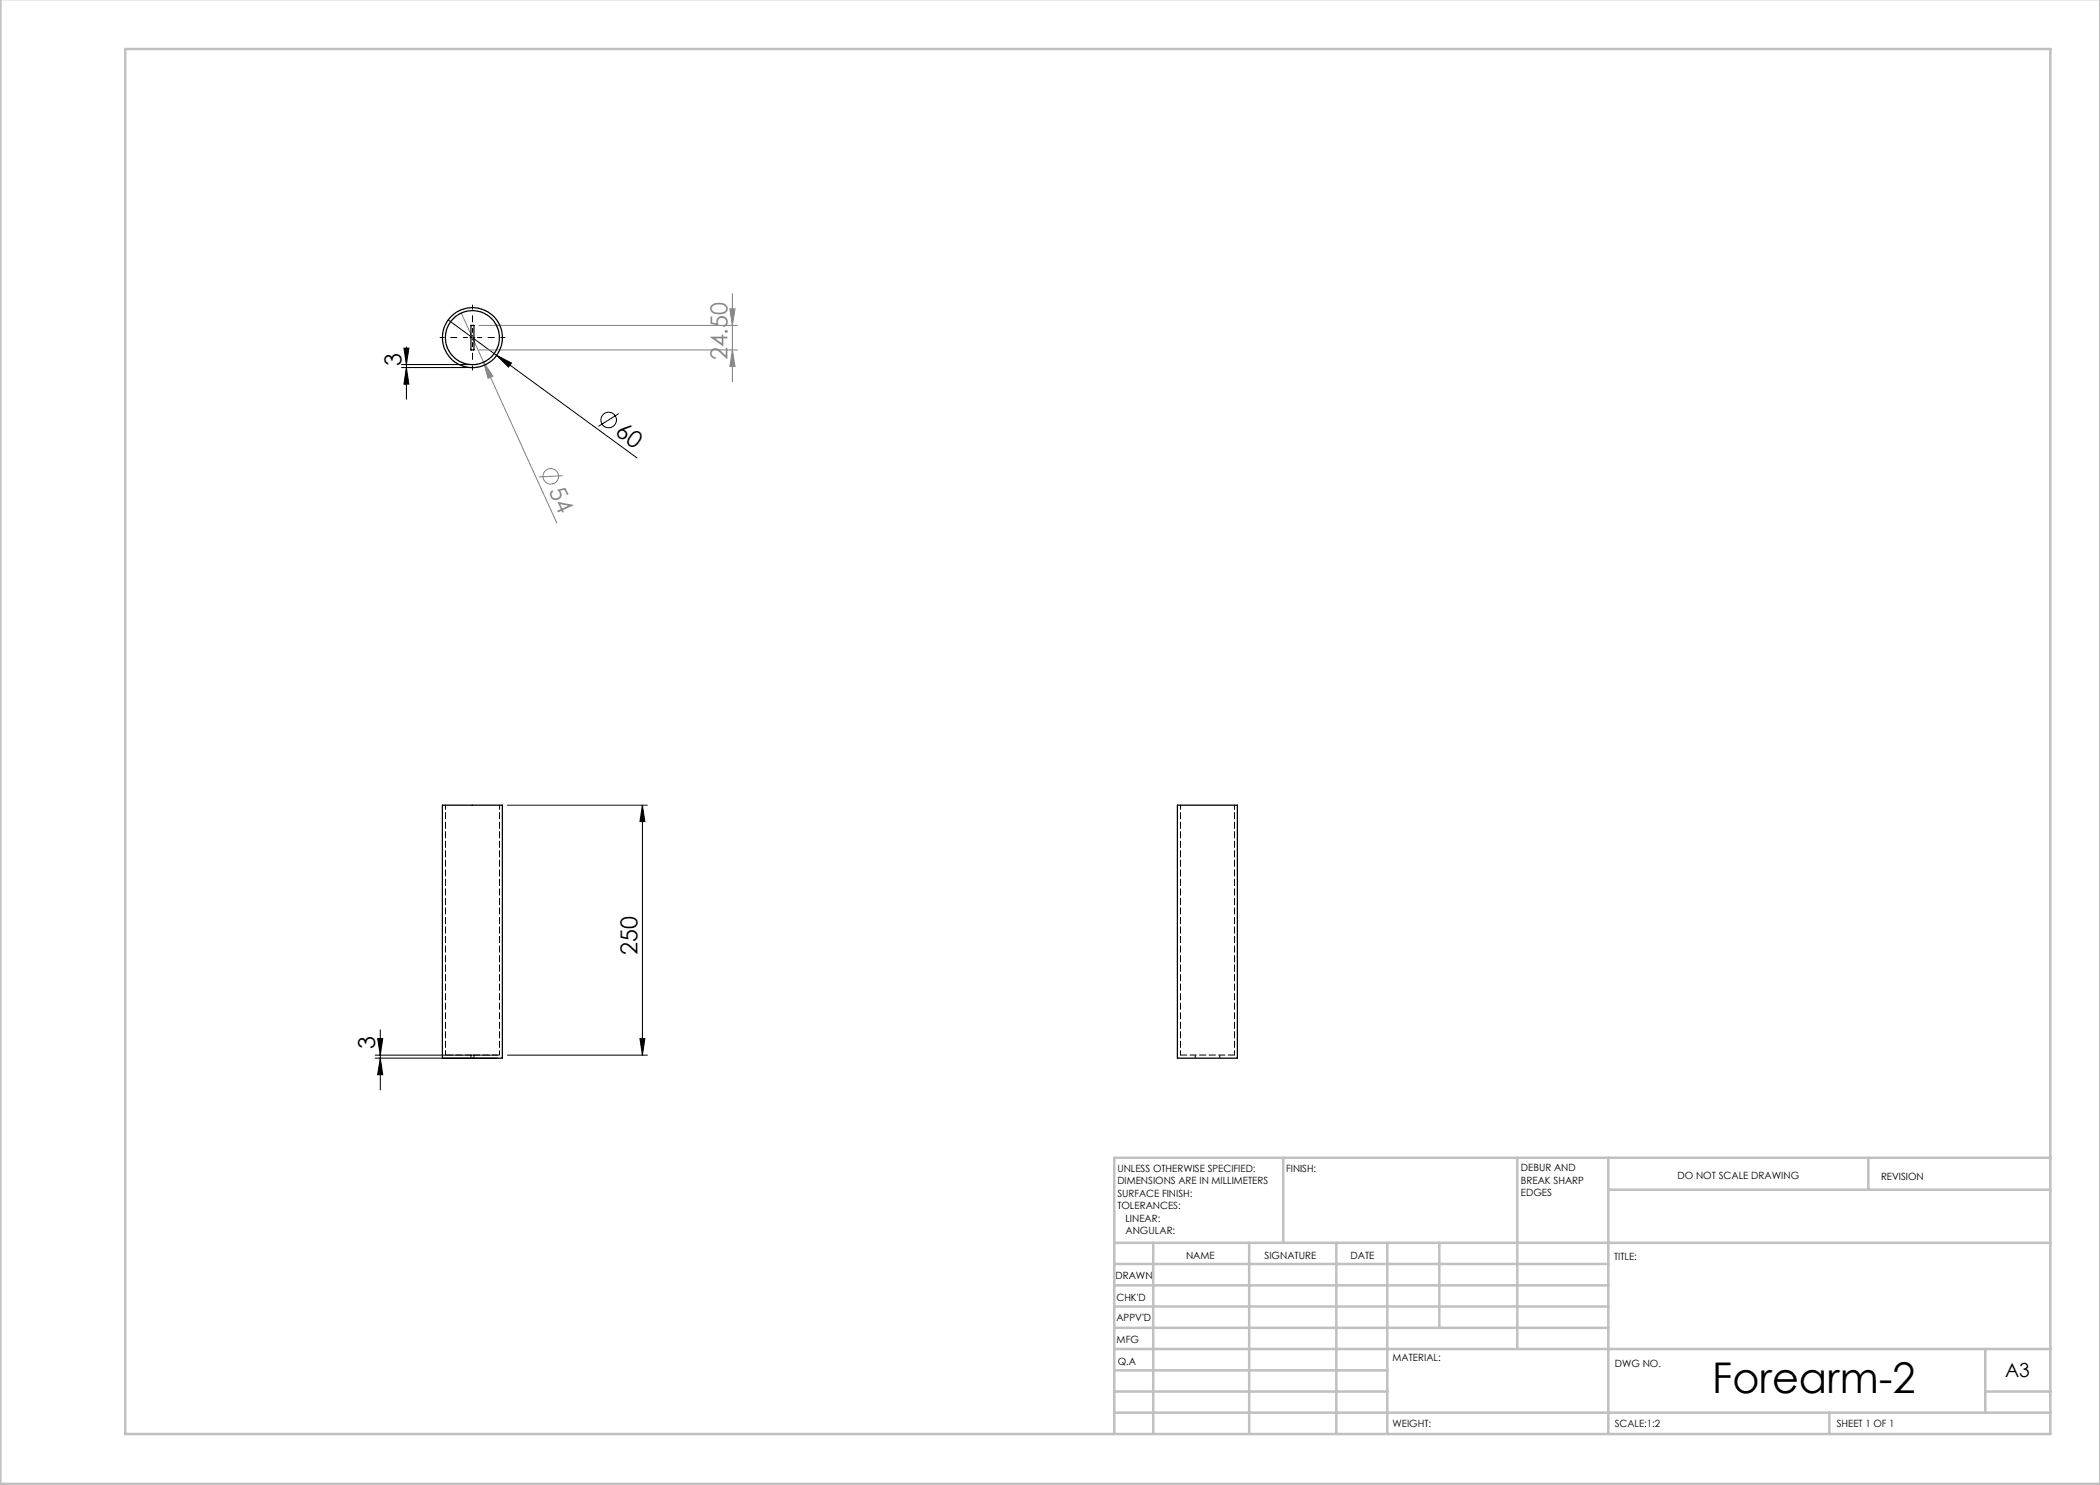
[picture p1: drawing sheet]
<svg xmlns="http://www.w3.org/2000/svg" width="420mm" height="297mm" viewBox="0 0 420 297" stroke-linecap="round" stroke-linejoin="round" font-family="sans-serif">
<g fill="none" stroke="#000" stroke-width=".2">
<path d="M80.3 72.9h13.2M80.3 73.5h13.2M80.8 69.6h1l-.5 3.3zM81.3 73.5l.5 3.3h-1zM81.3 69.4v10.5M89.6 64l37.8 27.6M94 67.5h1M94.5 67v1M99.3 71.1l3 1.5-.6 .8zM123.8 82.7l-4.1 2.6M101.5 161h28M128.5 161v50"/>
<path d="M128.5 161l.5 3.3h-1zM75 211.6h24.5M75 211h24.5M75.5 207.7h1.1l-.5 3.3zM76.1 206v12M76.1 211.6l.5 3.3h-1.1zM101.5 211h28M128 207.7h1l-.5 3.3z"/>
<circle cx="121.7" cy="84" r="1.55"/>
</g>
<g fill="none" stroke="#808080" stroke-width=".2">
<path d="M146.5 58.7v17.6M92.3 62.6l19.1 42M95.8 70h51.7M95.8 65.1h51.7M96.7 72.5l1.9 2.7-1 .5zM146 61.8h1l-.5 3.3zM146.5 70l.5 3.3h-1zM112.5 95.1l-4.7 .3"/>
<circle cx="110.2" cy="95.3" r="1.56"/>
</g>
<path d="M93.5 67.5h-5.5M94.5 66.5v-5.5M94.5 68.5v5.5M95.5 67.5h5.5" fill="none" stroke="#000" stroke-width=".2" stroke-dasharray="15.2 1.3 1.3 1.3" stroke-dashoffset="14.4"/>
<g fill="none" stroke="#c0c0c0" stroke-width=".5">
<path d="M.1 -.1v296.9h419.9M25 9.8h385.1v277h-385.1zM256.6 231.6v17M303.5 231.6v38.2M321.7 231.6v55.2M321.7 237.9h88.4M373.7 231.6v6.3M410.1 231.6h-187.3v55.2M222.8 248.6h187.3M222.8 257.1h98.9M222.8 252.8h98.9M230.6 248.6v38.2"/>
<path d="M249.8 248.6v38.2M267.3 248.6v38.2M277.5 248.6v38.2M287.9 248.6v17M222.8 265.6h98.9M222.8 261.3h98.9M222.8 278.3h54.7M222.8 274.1h54.7M222.8 269.8h187.3M397.1 278.3h13M397.1 269.8v12.7M222.8 282.5h187.3"/>
<path d="M365.9 282.5v4.3"/>
</g>
<g fill="#000">
<path d="M99.3 71.1l3 1.5-.6 .8z"/>
<path d="M80.8 69.6h1l-.5 3.3zM81.3 73.5l.5 3.3h-1z"/>
<path d="M76.1 211.6l.5 3.3h-1.1zM75.5 207.7h1.1l-.5 3.3zM128 207.7h1l-.5 3.3zM128.5 161l.5 3.3h-1z"/>
</g>
<g fill="#808080">
<path d="M96.7 72.5l1.9 2.7-1 .5z"/>
<path d="M146.5 70l.5 3.3h-1zM146 61.8h1l-.5 3.3z"/>
</g>
<g fill="none" stroke="#000" stroke-width=".25">
<path d="M94.2 65.1h.6v4.9h-.6zM88.5 161h12v50.6h-12zM235.5 161h12v50.6h-12z"/>
<circle cx="94.5" cy="67.5" r="6"/>
<circle cx="94.5" cy="67.5" r="5.4"/>
</g>
<path d="M94.5 211h-5.4M99.9 211h-5.4" fill="none" stroke="#000" stroke-width=".2" stroke-dasharray="1.3 .6" stroke-dashoffset="-.2"/>
<path d="M94.2 211v.6M94.8 211v.6M239.1 211v.6M243.9 211v.6M246.9 211h-10.8" fill="none" stroke="#000" stroke-width=".2" stroke-dasharray="1.3 .6"/>
<path d="M89.1 161v50M236.1 161v50M99.9 211v-50M246.9 211v-50" fill="none" stroke="#000" stroke-width=".2" stroke-dasharray="1.3 .6" stroke-dashoffset=".4"/>
<text font-size="8.5" x="342.5" y="278.5">Forearm-2</text>
<g font-size="4.7">
<text x="80.3" y="73.3" transform="rotate(-90 80.3 73.3)">3</text>
<text x="122.8" y="86.9" transform="rotate(36 122.8 86.9)">60</text>
<text x="127.5" y="191" transform="rotate(-90 127.5 191)">250</text>
<text x="75.1" y="209.8" transform="rotate(-90 75.1 209.8)">3</text>
</g>
<g font-size="4.7" fill="#808080">
<text x="145.5" y="72.1" transform="rotate(-90 145.5 72.1)">24.50</text>
<text x="109.7" y="98.3" transform="rotate(66 109.7 98.3)">54</text>
</g>
<text font-size="3.9" x="401" y="275.4">A3</text>
<g font-size="2">
<text x="223.5" y="234.4">UNLESS OTHERWISE SPECIFIED:</text>
<text x="223.5" y="236.9">DIMENSIONS ARE IN MILLIMETERS</text>
<text x="223.5" y="239.4">SURFACE FINISH:</text>
<text x="257.2" y="234.4">FINISH:</text>
<text x="304.2" y="234.3">DEBUR AND</text>
<text x="304.2" y="236.8">BREAK SHARP</text>
<text x="304.2" y="239.3">EDGES</text>
<text x="335.5" y="235.8">DO NOT SCALE DRAWING</text>
<text x="376.2" y="236">REVISION</text>
<text x="223.5" y="241.9">TOLERANCES:</text>
<text x="225.1" y="244.4">LINEAR:</text>
<text x="225.1" y="246.9">ANGULAR:</text>
<text x="237.2" y="251.8">NAME</text>
<text x="252.9" y="251.7">SIGNATURE</text>
<text x="270.1" y="251.7">DATE</text>
<text x="223.1" y="255.9">DRAWN</text>
<text x="322.8" y="252">TITLE:</text>
<text x="223.3" y="260.1">CHK'D</text>
<text x="223.3" y="264.2">APPV'D</text>
<text x="223.3" y="268.6">MFG</text>
<text x="223.5" y="272.9">Q.A</text>
<text x="278.5" y="272.3">MATERIAL:</text>
<text x="323" y="273.4">DWG NO.</text>
<text x="278.5" y="285.3">WEIGHT:</text>
<text x="323" y="285.4">SCALE:1:2</text>
<text x="367.4" y="285.4">SHEET 1 OF 1</text>
</g>
</svg>
